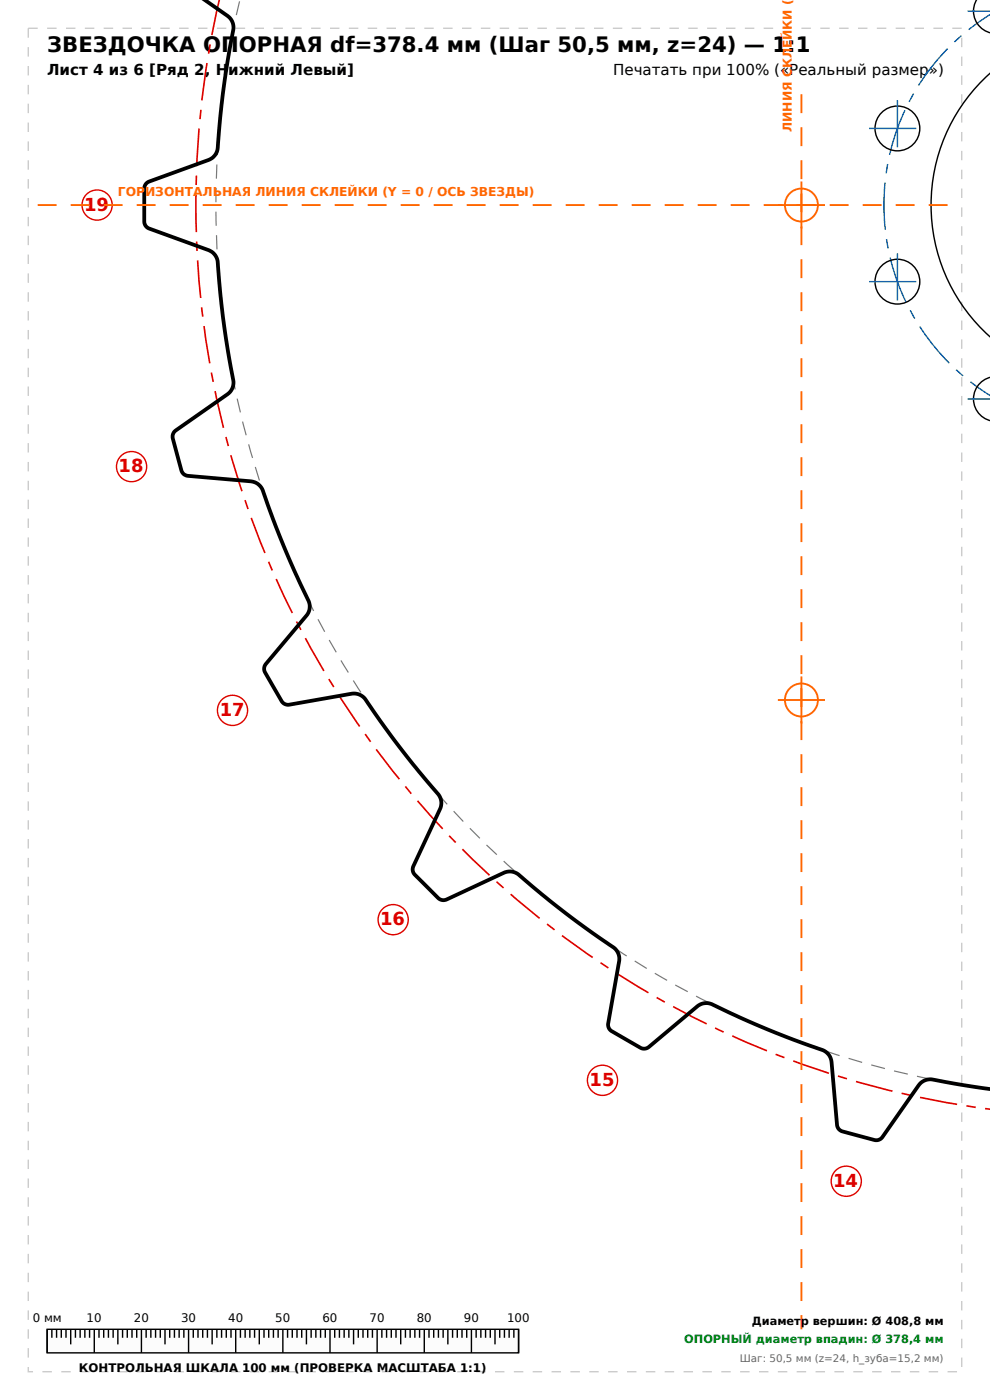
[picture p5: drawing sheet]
<svg xmlns="http://www.w3.org/2000/svg" width="210mm" height="297mm" viewBox="0 0 210 297" stroke-linecap="round" stroke-linejoin="round" font-family="sans-serif">
<path d="M6 6h198v285h-198z" fill="none" stroke="#ccc" stroke-width=".3" stroke-dasharray="2 2" stroke-linecap="butt"/>
<path d="M46.2 1.2l.3-1.3M210 235.3a193.5 193.5 0 0 1-163.8-234.1" fill="none" stroke="#d00" stroke-width=".35" stroke-dasharray="8 2 2 2" stroke-linecap="butt"/>
<path d="M50.4 2.1l.5-2.1M210 231a189.2 189.2 0 0 1-159.6-228.9" fill="none" stroke="#777" stroke-width=".25" stroke-dasharray="3 2" stroke-linecap="butt"/>
<g fill="none" stroke="#000" stroke-width=".3">
<path d="M207.2 -.1a4.7 4.7 0 0 0 2.8 7M210 15.5a37.5 37.5 0 0 0 0 56M210 80.1a4.7 4.7 0 0 0-3.5 4.5 4.7 4.7 0 0 0 3.5 4.6"/>
<circle cx="190.4" cy="27.2" r="4.8"/>
<circle cx="190.4" cy="59.8" r="4.8"/>
</g>
<path d="M205.3 2.4h4.7M184.4 27.2h12M190.4 21.2v12.1M184.4 59.8h12M190.4 53.8v12M205.3 84.6h4.7M210 83.9a47.5 47.5 0 0 1 0-80.8" fill="none" stroke="#06c" stroke-width=".3" stroke-dasharray="10 2 2 2" stroke-linecap="butt"/>
<path d="M43.4 0l5 3.5a2.99 2.99 0 0 1 1.1 2.9l-1.3 7.1a231.5 231.5 0 0 0-2.1 18.5 3.1 3.1 0 0 1-1.9 1.9l-12.7 4.7-.7 .6-.2 .8v7l.1 .7 .4 .4 .5 .4 12.6 4.6a2.99 2.99 0 0 1 2 2.6l1.1 11.6 1.8 11.5a5.5 5.5 0 0 1 .3 3.2 3 3 0 0 1-1.1 1.6l-11 7.7-.5 .5-.2 1.1 1.9 6.9 .4 .7 .8 .4 13.7 1.2a2.98 2.98 0 0 1 2.4 2l3.7 10.1 2.8 6.6 2.3 4.9a5.2 5.2 0 0 1 1.1 3.3l-.6 1.4-8.8 10.6-.3 .7 .2 .9 3.6 6.2 .9 .7h.7l13.2-2.3a3 3 0 0 1 3 1.3l7.3 10.2 3.9 4.9 4.2 4.9a3 3 0 0 1 .3 3.1l-5.6 12.2-.2 .6 .4 1.1 5 5 .8 .4h.9l12.3-5.7a2.98 2.98 0 0 1 3.2 .4l8.3 6.9 8.7 6.4a15.9 15.9 0 0 1 3.6 2.6 3 3 0 0 1 .6 2.4l-2.3 13.2v.7l.7 .9 6.1 3.6 1 .2 .7-.3 10.6-8.8a3 3 0 0 1 3.1-.3 209.2 209.2 0 0 0 23.8 9.9 2.98 2.98 0 0 1 1.4 2.3l1.2 13.3 .2 .7 .8 .7 6.9 1.8h.9l.8-.6 7.8-11.1a2.99 2.99 0 0 1 2.9-1.1l12.1 2" fill="none" stroke="#000" stroke-width=".8"/>
<g fill="#fff" stroke="#d00" stroke-width=".3">
<circle cx="179.5" cy="250.6" r="3.2"/>
<circle cx="127.8" cy="229.2" r="3.2"/>
<circle cx="83.4" cy="195.1" r="3.2"/>
<circle cx="49.3" cy="150.7" r="3.2"/>
<circle cx="27.9" cy="99" r="3.2"/>
<circle cx="20.6" cy="43.5" r="3.2"/>
</g>
<path d="M170 20v262M8 43.5h194" fill="none" stroke="#f60" stroke-width=".4" stroke-dasharray="4 3" stroke-linecap="butt"/>
<g fill="none" stroke="#f60" stroke-width=".4">
<path d="M170 38.5v10M165 43.5h10M165 148.5h10M170 143.5v10"/>
<circle cx="170" cy="43.5" r="3.5"/>
<circle cx="170" cy="148.5" r="3.5"/>
</g>
<path d="M10 282h100v5h-100z" fill="#fcfcfc" stroke="#000" stroke-width=".3"/>
<g fill="none" stroke="#000" stroke-width=".3">
<path d="M10 282v5M11 282v1.8M12 282v1.8M13 282v1.8M14 282v1.8M15 282v3.2M16 282v1.8M17 282v1.8M18 282v1.8M19 282v1.8M20 282v5M21 282v1.8"/>
<path d="M22 282v1.8M23 282v1.8M24 282v1.8M25 282v3.2M26 282v1.8M27 282v1.8M28 282v1.8M29 282v1.8M30 282v5M31 282v1.8M32 282v1.8M33 282v1.8"/>
<path d="M34 282v1.8M35 282v3.2M36 282v1.8M37 282v1.8M38 282v1.8M39 282v1.8M40 282v5M41 282v1.8M42 282v1.8M43 282v1.8M44 282v1.8M45 282v3.2"/>
<path d="M46 282v1.8M47 282v1.8M48 282v1.8M49 282v1.8M50 282v5M51 282v1.8M52 282v1.8M53 282v1.8M54 282v1.8M55 282v3.2M56 282v1.8M57 282v1.8"/>
<path d="M58 282v1.8M59 282v1.8M60 282v5M61 282v1.8M62 282v1.8M63 282v1.8M64 282v1.8M65 282v3.2M66 282v1.8M67 282v1.8M68 282v1.8M69 282v1.8"/>
<path d="M70 282v5M71 282v1.8M72 282v1.8M73 282v1.8M74 282v1.8M75 282v3.2M76 282v1.8M77 282v1.8M78 282v1.8M79 282v1.8M80 282v5M81 282v1.8"/>
<path d="M82 282v1.8M83 282v1.8M84 282v1.8M85 282v3.2M86 282v1.8M87 282v1.8M88 282v1.8M89 282v1.8M90 282v5M91 282v1.8M92 282v1.8M93 282v1.8"/>
<path d="M94 282v1.8M95 282v3.2M96 282v1.8M97 282v1.8M98 282v1.8M99 282v1.8M100 282v5M101 282v1.8M102 282v1.8M103 282v1.8M104 282v1.8M105 282v3.2"/>
<path d="M106 282v1.8M107 282v1.8M108 282v1.8M109 282v1.8M110 282v5"/>
</g>
<text font-size="4.5" x="10" y="11">ЗВЕЗДОЧКА ОПОРНАЯ df=378.4 мм (Шаг 50,5 мм, z=24) — 1:1</text>
<g font-size="3.8" fill="#d00">
<text x="17.9" y="44.7">19</text>
<text x="25.2" y="100.2">18</text>
<text x="46.6" y="151.9">17</text>
<text x="80.6" y="196.3">16</text>
<text x="125.1" y="230.4">15</text>
<text x="176.7" y="251.8">14</text>
</g>
<g font-size="3.2">
<text x="10" y="16">Лист 4 из 6 [Ряд 2, Нижний Левый]</text>
<text x="130" y="16">Печатать при 100% («Реальный размер»)</text>
</g>
<g font-size="2.6" fill="#f60">
<text x="168" y="28" transform="rotate(-90 168 28)">ЛИНИЯ СКЛЕЙКИ (</text>
<text x="25" y="41.5">ГОРИЗОНТАЛЬНАЯ ЛИНИЯ СКЛЕЙКИ (Y = 0 / ОСЬ ЗВЕЗДЫ)</text>
</g>
<g font-size="2.5">
<text x="7" y="280.5">0 мм</text>
<text x="18.4" y="280.5">10</text>
<text x="28.4" y="280.5">20</text>
<text x="38.4" y="280.5">30</text>
<text x="48.4" y="280.5">40</text>
<text x="58.4" y="280.5">50</text>
<text x="68.4" y="280.5">60</text>
<text x="78.4" y="280.5">70</text>
<text x="88.4" y="280.5">80</text>
<text x="98.4" y="280.5">90</text>
<text x="107.6" y="280.5">100</text>
<text x="16.7" y="291">КОНТРОЛЬНАЯ ШКАЛА 100 мм (ПРОВЕРКА МАСШТАБА 1:1)</text>
</g>
<text font-size="2.4" x="159.5" y="281">Диаметр вершин: Ø 408,8 мм</text>
<text font-size="2.4" fill="#080" x="145.1" y="285">ОПОРНЫЙ диаметр впадин: Ø 378,4 мм</text>
<text font-size="2.2" fill="#666" x="156.9" y="289">Шаг: 50,5 мм (z=24, h_зуба=15,2 мм)</text>
</svg>
